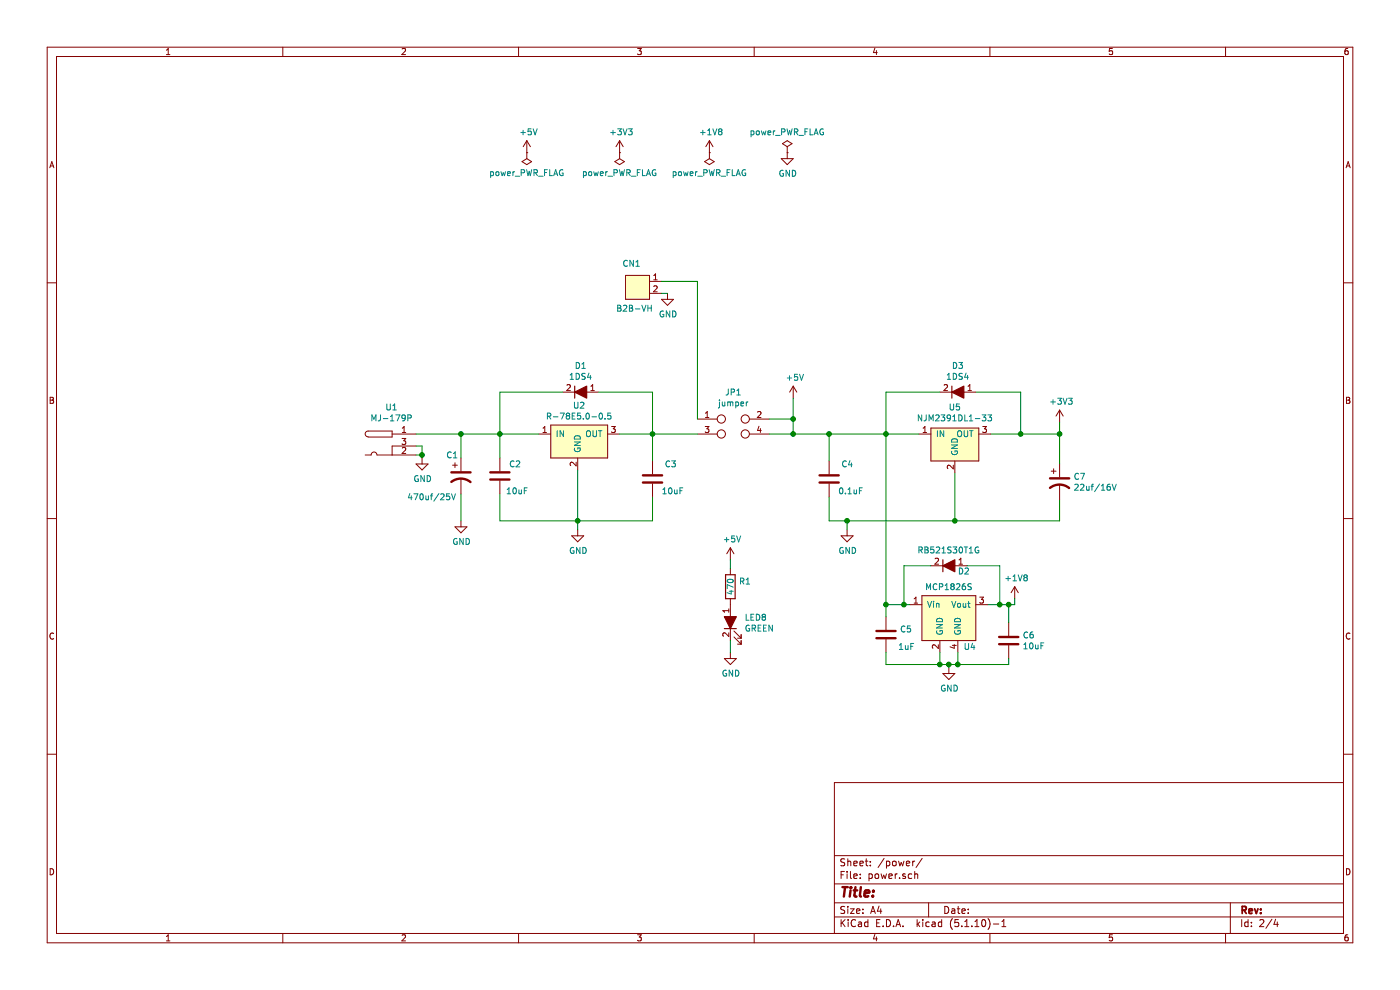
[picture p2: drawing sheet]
EESchema Schematic File Version 4
EELAYER 30 0
EELAYER END
$Descr A4 11693 8268
encoding utf-8
Sheet 2 4
Title ""
Date ""
Rev ""
Comp ""
Comment1 ""
Comment2 ""
Comment3 ""
Comment4 ""
$EndDescr
$Comp
L EthernetShield-cache:NJM2391DL1-33_NJM2391DL1-33 U5
U 1 1
P 7975 3625
F 0 "U5" H 7975 3850 50  0000 C CNN
F 1 "NJM2391DL1-33" H 7975 3759 50  0000 C CNN
F 2 "Regulator:NJM2391DL1-33" H 7525 3850 50  0001 C CNN
F 3 "" H 7525 3850 50  0001 C CNN
	1    7975 3625
	1    0    0    -1  
$EndComp
$Comp
L Regulator:MCP1826S U4
U 1 1
P 7925 5050
F 0 "U4" H 8100 4700 50  0000 C CNN
F 1 "MCP1826S" H 7925 5199 50  0000 C CNN
F 2 "Regulator:MCP1826S" H 7925 5200 50  0001 C CNN
F 3 "" H 7925 5200 50  0001 C CNN
	1    7925 5050
	1    0    0    -1  
$EndComp
$Comp
L HR-SC04-FullLogic-rescue:diode-diode D3
U 1 1
P 8150 3275
F 0 "D3" H 8300 3058 50  0000 C CNN
F 1 "1DS4" H 8300 3149 50  0000 C CNN
F 2 "Diode_custom:1DS4" H 8280 3395 50  0001 C CNN
F 3 "" H 8280 3395 50  0001 C CNN
	1    8150 3275
	-1   0    0    1   
$EndComp
$Comp
L Device:CP1 C7
U 1 1
P 8850 4025
F 0 "C7" H 8965 4071 50  0000 L CNN
F 1 "22uf/16V" H 8965 3980 50  0000 L CNN
F 2 "C:10uF-16v" H 8850 4025 50  0001 C CNN
F 3 "~" H 8850 4025 50  0001 C CNN
	1    8850 4025
	1    0    0    -1  
$EndComp
$Comp
L power:GND #PWR010
U 1 1
P 6575 1275
F 0 "#PWR010" H 6575 1025 50  0001 C CNN
F 1 "GND" H 6580 1102 50  0000 C CNN
F 2 "" H 6575 1275 50  0001 C CNN
F 3 "" H 6575 1275 50  0001 C CNN
	1    6575 1275
	1    0    0    -1  
$EndComp
$Comp
L power:+3V3 #PWR05
U 1 1
P 5175 1275
F 0 "#PWR05" H 5175 1125 50  0001 C CNN
F 1 "+3V3" H 5190 1448 50  0000 C CNN
F 2 "" H 5175 1275 50  0001 C CNN
F 3 "" H 5175 1275 50  0001 C CNN
	1    5175 1275
	1    0    0    -1  
$EndComp
$Comp
L power:+5V #PWR03
U 1 1
P 4400 1275
F 0 "#PWR03" H 4400 1125 50  0001 C CNN
F 1 "+5V" H 4415 1448 50  0000 C CNN
F 2 "" H 4400 1275 50  0001 C CNN
F 3 "" H 4400 1275 50  0001 C CNN
	1    4400 1275
	1    0    0    -1  
$EndComp
$Comp
L power:+1V8 #PWR07
U 1 1
P 5925 1275
F 0 "#PWR07" H 5925 1125 50  0001 C CNN
F 1 "+1V8" H 5940 1448 50  0000 C CNN
F 2 "" H 5925 1275 50  0001 C CNN
F 3 "" H 5925 1275 50  0001 C CNN
	1    5925 1275
	1    0    0    -1  
$EndComp
$Comp
L EthernetShield-cache:power_PWR_FLAG #FLG04
U 1 1
P 6575 1275
F 0 "#FLG04" H 6575 1350 50  0001 C CNN
F 1 "power_PWR_FLAG" H 6575 1448 50  0000 C CNN
F 2 "" H 6575 1275 50  0001 C CNN
F 3 "" H 6575 1275 50  0001 C CNN
	1    6575 1275
	1    0    0    -1  
$EndComp
$Comp
L EthernetShield-cache:power_PWR_FLAG #FLG01
U 1 1
P 4400 1275
F 0 "#FLG01" H 4400 1350 50  0001 C CNN
F 1 "power_PWR_FLAG" H 4400 1448 50  0000 C CNN
F 2 "" H 4400 1275 50  0001 C CNN
F 3 "" H 4400 1275 50  0001 C CNN
	1    4400 1275
	-1   0    0    1   
$EndComp
$Comp
L EthernetShield-cache:power_PWR_FLAG #FLG02
U 1 1
P 5175 1275
F 0 "#FLG02" H 5175 1350 50  0001 C CNN
F 1 "power_PWR_FLAG" H 5175 1448 50  0000 C CNN
F 2 "" H 5175 1275 50  0001 C CNN
F 3 "" H 5175 1275 50  0001 C CNN
	1    5175 1275
	-1   0    0    1   
$EndComp
$Comp
L EthernetShield-cache:power_PWR_FLAG #FLG03
U 1 1
P 5925 1275
F 0 "#FLG03" H 5925 1350 50  0001 C CNN
F 1 "power_PWR_FLAG" H 5925 1448 50  0000 C CNN
F 2 "" H 5925 1275 50  0001 C CNN
F 3 "" H 5925 1275 50  0001 C CNN
	1    5925 1275
	-1   0    0    1   
$EndComp
Wire Wire Line
	8275 3625 8525 3625
Wire Wire Line
	8150 3275 8525 3275
Wire Wire Line
	8525 3275 8525 3625
Connection ~ 8525 3625
Wire Wire Line
	8525 3625 8850 3625
Wire Wire Line
	7400 3275 7850 3275
$Comp
L power:+3V3 #PWR015
U 1 1
P 8850 3525
F 0 "#PWR015" H 8850 3375 50  0001 C CNN
F 1 "+3V3" H 8865 3698 50  0000 C CNN
F 2 "" H 8850 3525 50  0001 C CNN
F 3 "" H 8850 3525 50  0001 C CNN
	1    8850 3525
	1    0    0    -1  
$EndComp
Wire Wire Line
	8850 3525 8850 3625
Connection ~ 8850 3625
$Comp
L EthernetShield-cache:LED__LED LED8
U 1 1
P 6100 5200
F 0 "LED8" V 6139 5082 50  0000 R CNN
F 1 "GREEN" V 6048 5082 50  0000 R CNN
F 2 "C_1608:C1608C0G1H682J" H 6100 5300 50  0001 C CNN
F 3 "" H 6100 5300 50  0001 C CNN
	1    6100 5200
	0    -1   -1   0   
$EndComp
$Comp
L Device:R R1
U 1 1
P 6100 4900
F 0 "R1" H 6170 4946 50  0000 L CNN
F 1 "470" V 6100 4825 50  0000 L CNN
F 2 "C_1608:C1608C0G1H682J" V 6030 4900 50  0001 C CNN
F 3 "~" H 6100 4900 50  0001 C CNN
	1    6100 4900
	1    0    0    -1  
$EndComp
$Comp
L Device:C C5
U 1 1
P 7400 5300
F 0 "C5" H 7515 5346 50  0000 L CNN
F 1 "1uF" H 7500 5200 50  0000 L CNN
F 2 "C_1608:C0603C104Z3VACTU" H 7438 5150 50  0001 C CNN
F 3 "~" H 7400 5300 50  0001 C CNN
	1    7400 5300
	1    0    0    -1  
$EndComp
$Comp
L Device:C C6
U 1 1
P 8425 5350
F 0 "C6" H 8540 5396 50  0000 L CNN
F 1 "10uF" H 8540 5305 50  0000 L CNN
F 2 "C:C_3216" H 8463 5200 50  0001 C CNN
F 3 "~" H 8425 5350 50  0001 C CNN
	1    8425 5350
	1    0    0    -1  
$EndComp
$Comp
L HR-SC04-FullLogic-rescue:diode-diode D2
U 1 1
P 8075 4725
F 0 "D2" H 8100 4775 50  0000 C CNN
F 1 "RB521S30T1G" H 8225 4599 50  0000 C CNN
F 2 "Diode_custom:RB521S30T1G" H 8205 4845 50  0001 C CNN
F 3 "" H 8205 4845 50  0001 C CNN
	1    8075 4725
	-1   0    0    1   
$EndComp
Wire Wire Line
	7600 5050 7550 5050
Wire Wire Line
	7400 5050 7400 5150
Wire Wire Line
	8425 5050 8425 5200
Wire Wire Line
	7400 5550 7850 5550
Wire Wire Line
	8425 5550 8425 5500
Wire Wire Line
	7400 5450 7400 5550
Wire Wire Line
	7850 5450 7850 5550
Connection ~ 7850 5550
Wire Wire Line
	7850 5550 7925 5550
Wire Wire Line
	8000 5450 8000 5550
Connection ~ 8000 5550
Wire Wire Line
	8000 5550 8425 5550
Wire Wire Line
	7550 5050 7550 4725
Wire Wire Line
	7550 4725 7775 4725
Connection ~ 7550 5050
Wire Wire Line
	7550 5050 7400 5050
Wire Wire Line
	8075 4725 8350 4725
Wire Wire Line
	8350 4725 8350 5050
Connection ~ 8350 5050
Wire Wire Line
	8350 5050 8425 5050
Wire Wire Line
	8250 5050 8350 5050
$Comp
L power:+1V8 #PWR014
U 1 1
P 8475 5000
F 0 "#PWR014" H 8475 4850 50  0001 C CNN
F 1 "+1V8" H 8490 5173 50  0000 C CNN
F 2 "" H 8475 5000 50  0001 C CNN
F 3 "" H 8475 5000 50  0001 C CNN
	1    8475 5000
	1    0    0    -1  
$EndComp
$Comp
L power:GND #PWR013
U 1 1
P 7925 5575
F 0 "#PWR013" H 7925 5325 50  0001 C CNN
F 1 "GND" H 7930 5402 50  0000 C CNN
F 2 "" H 7925 5575 50  0001 C CNN
F 3 "" H 7925 5575 50  0001 C CNN
	1    7925 5575
	1    0    0    -1  
$EndComp
Wire Wire Line
	7925 5575 7925 5550
Connection ~ 7925 5550
Wire Wire Line
	7925 5550 8000 5550
Wire Wire Line
	8425 5050 8475 5050
Wire Wire Line
	8475 5050 8475 5000
Connection ~ 8425 5050
$Comp
L cp1_small:MJ-179P U1
U 1 1
P 3275 3725
F 0 "U1" H 3270 4050 50  0000 C CNN
F 1 "MJ-179P" H 3270 3959 50  0000 C CNN
F 2 "mj-179p:MJ179P" H 3275 3950 50  0001 C CNN
F 3 "" H 3275 3950 50  0001 C CNN
	1    3275 3725
	1    0    0    -1  
$EndComp
$Comp
L HR-SC04-FullLogic-cache:NJM78M05FA_NJM78M05FA U2
U 1 1
P 4500 3625
F 0 "U2" H 4837 3865 50  0000 C CNN
F 1 "R-78E5.0-0.5" H 4837 3774 50  0000 C CNN
F 2 "Regulator:R-78E5.0-0.5" H 4825 3800 50  0001 C CNN
F 3 "" H 4825 3800 50  0001 C CNN
	1    4500 3625
	1    0    0    -1  
$EndComp
$Comp
L power:GND #PWR01
U 1 1
P 3525 3825
F 0 "#PWR01" H 3525 3575 50  0001 C CNN
F 1 "GND" H 3530 3652 50  0000 C CNN
F 2 "" H 3525 3825 50  0001 C CNN
F 3 "" H 3525 3825 50  0001 C CNN
	1    3525 3825
	1    0    0    -1  
$EndComp
Wire Wire Line
	3475 3725 3525 3725
Wire Wire Line
	3525 3725 3525 3800
Wire Wire Line
	3475 3800 3525 3800
Connection ~ 3525 3800
Wire Wire Line
	3525 3800 3525 3825
Wire Wire Line
	3475 3625 3850 3625
$Comp
L Device:C C2
U 1 1
P 4175 3975
F 0 "C2" H 4250 4075 50  0000 L CNN
F 1 "10uF" H 4225 3850 50  0000 L CNN
F 2 "C:C_3216" H 4213 3825 50  0001 C CNN
F 3 "~" H 4175 3975 50  0001 C CNN
	1    4175 3975
	1    0    0    -1  
$EndComp
$Comp
L Device:CP1 C1
U 1 1
P 3850 3975
F 0 "C1" H 3725 4150 50  0000 L CNN
F 1 "470uf/25V" H 3400 3800 50  0000 L CNN
F 2 "C:470uF-25V" H 3850 3975 50  0001 C CNN
F 3 "~" H 3850 3975 50  0001 C CNN
	1    3850 3975
	1    0    0    -1  
$EndComp
$Comp
L power:+5V #PWR011
U 1 1
P 6625 3325
F 0 "#PWR011" H 6625 3175 50  0001 C CNN
F 1 "+5V" H 6640 3498 50  0000 C CNN
F 2 "" H 6625 3325 50  0001 C CNN
F 3 "" H 6625 3325 50  0001 C CNN
	1    6625 3325
	1    0    0    -1  
$EndComp
Wire Wire Line
	3850 4125 3850 4350
Wire Wire Line
	4175 4125 4175 4350
Wire Wire Line
	6925 4150 6925 4350
Wire Wire Line
	6100 5350 6100 5450
Wire Wire Line
	3850 3625 3850 3825
Wire Wire Line
	3850 3625 4175 3625
Wire Wire Line
	4175 3625 4175 3825
Connection ~ 4175 3625
Wire Wire Line
	4175 3625 4500 3625
Wire Wire Line
	5175 3625 5450 3625
Wire Wire Line
	6625 3325 6625 3500
Connection ~ 3850 3625
Wire Wire Line
	7675 3625 7400 3625
Wire Wire Line
	7400 3275 7400 3625
Connection ~ 7400 3625
$Comp
L HR-SC04-FullLogic-rescue:diode-diode D1
U 1 1
P 5000 3275
F 0 "D1" H 5150 3058 50  0000 C CNN
F 1 "1DS4" H 5150 3149 50  0000 C CNN
F 2 "Diode_custom:1DS4" H 5130 3395 50  0001 C CNN
F 3 "" H 5130 3395 50  0001 C CNN
	1    5000 3275
	-1   0    0    1   
$EndComp
Wire Wire Line
	5000 3275 5450 3275
Wire Wire Line
	5450 3275 5450 3625
Wire Wire Line
	4175 3625 4175 3275
Wire Wire Line
	4175 3275 4700 3275
Wire Wire Line
	8850 4175 8850 4350
Wire Wire Line
	8850 3625 8850 3875
Wire Wire Line
	7975 3950 7975 4350
Connection ~ 7975 4350
Wire Wire Line
	4825 3925 4825 4350
$Comp
L power:+5V #PWR08
U 1 1
P 6100 4675
F 0 "#PWR08" H 6100 4525 50  0001 C CNN
F 1 "+5V" H 6115 4848 50  0000 C CNN
F 2 "" H 6100 4675 50  0001 C CNN
F 3 "" H 6100 4675 50  0001 C CNN
	1    6100 4675
	1    0    0    -1  
$EndComp
$Comp
L power:GND #PWR09
U 1 1
P 6100 5450
F 0 "#PWR09" H 6100 5200 50  0001 C CNN
F 1 "GND" H 6105 5277 50  0000 C CNN
F 2 "" H 6100 5450 50  0001 C CNN
F 3 "" H 6100 5450 50  0001 C CNN
	1    6100 5450
	1    0    0    -1  
$EndComp
Wire Wire Line
	6100 4750 6100 4675
Wire Wire Line
	7400 3625 7400 5050
$Comp
L HR-SC04-FullLogic-cache:jumper_jumper_ JP1
U 1 1
P 6125 3525
F 0 "JP1" H 6125 3775 50  0000 C CNN
F 1 "jumper" H 6125 3684 50  0000 C CNN
F 2 "cn_connector:jumper" H 5575 3775 50  0001 C CNN
F 3 "" H 5575 3775 50  0001 C CNN
	1    6125 3525
	1    0    0    -1  
$EndComp
Connection ~ 7400 5050
Wire Wire Line
	6625 3625 6425 3625
Connection ~ 6625 3625
Wire Wire Line
	5825 3625 5450 3625
Connection ~ 5450 3625
$Comp
L power:GND #PWR06
U 1 1
P 5575 2450
F 0 "#PWR06" H 5575 2200 50  0001 C CNN
F 1 "GND" H 5580 2277 50  0000 C CNN
F 2 "" H 5575 2450 50  0001 C CNN
F 3 "" H 5575 2450 50  0001 C CNN
	1    5575 2450
	1    0    0    -1  
$EndComp
Wire Wire Line
	5525 2450 5575 2450
Wire Wire Line
	5525 2350 5825 2350
Wire Wire Line
	5825 2350 5825 3500
$Comp
L cn_connectors:2PIN CN1
U 1 1
P 5350 2400
F 0 "CN1" H 5275 2600 50  0000 C CNN
F 1 "B2B-VH" H 5300 2225 50  0000 C CNN
F 2 "VH_connector:cn_B2P-VH" H 5325 2400 60  0001 C CNN
F 3 "" H 5325 2400 60  0001 C CNN
	1    5350 2400
	1    0    0    -1  
$EndComp
Wire Wire Line
	6425 3500 6625 3500
Wire Wire Line
	6625 3500 6625 3625
$Comp
L Device:C C3
U 1 1
P 5450 4000
F 0 "C3" H 5550 4125 50  0000 L CNN
F 1 "10uF" H 5525 3900 50  0000 L CNN
F 2 "C:C_3216" H 5488 3850 50  0001 C CNN
F 3 "~" H 5450 4000 50  0001 C CNN
	1    5450 4000
	1    0    0    -1  
$EndComp
Wire Wire Line
	5450 4150 5450 4350
Wire Wire Line
	5450 3850 5450 3625
Connection ~ 6625 3500
Wire Wire Line
	4175 4350 4825 4350
Connection ~ 4825 4350
Wire Wire Line
	4825 4350 5450 4350
Wire Wire Line
	7075 4425 7075 4350
$Comp
L power:GND #PWR012
U 1 1
P 7075 4425
F 0 "#PWR012" H 7075 4175 50  0001 C CNN
F 1 "GND" H 7080 4252 50  0000 C CNN
F 2 "" H 7075 4425 50  0001 C CNN
F 3 "" H 7075 4425 50  0001 C CNN
	1    7075 4425
	1    0    0    -1  
$EndComp
Connection ~ 7075 4350
Wire Wire Line
	7075 4350 7975 4350
Wire Wire Line
	7975 4350 8850 4350
Wire Wire Line
	4825 4425 4825 4350
$Comp
L power:GND #PWR04
U 1 1
P 4825 4425
F 0 "#PWR04" H 4825 4175 50  0001 C CNN
F 1 "GND" H 4830 4252 50  0000 C CNN
F 2 "" H 4825 4425 50  0001 C CNN
F 3 "" H 4825 4425 50  0001 C CNN
	1    4825 4425
	1    0    0    -1  
$EndComp
$Comp
L power:GND #PWR02
U 1 1
P 3850 4350
F 0 "#PWR02" H 3850 4100 50  0001 C CNN
F 1 "GND" H 3855 4177 50  0000 C CNN
F 2 "" H 3850 4350 50  0001 C CNN
F 3 "" H 3850 4350 50  0001 C CNN
	1    3850 4350
	1    0    0    -1  
$EndComp
Wire Wire Line
	6925 4350 7075 4350
Wire Wire Line
	6925 3850 6925 3625
Wire Wire Line
	6625 3625 6925 3625
Connection ~ 6925 3625
Wire Wire Line
	6925 3625 7400 3625
$Comp
L Device:C C4
U 1 1
P 6925 4000
F 0 "C4" H 7025 4125 50  0000 L CNN
F 1 "0.1uF" H 7000 3900 50  0000 L CNN
F 2 "C_1608:C0603C104Z3VACTU" H 6963 3850 50  0001 C CNN
F 3 "~" H 6925 4000 50  0001 C CNN
	1    6925 4000
	1    0    0    -1  
$EndComp
$EndSCHEMATC
